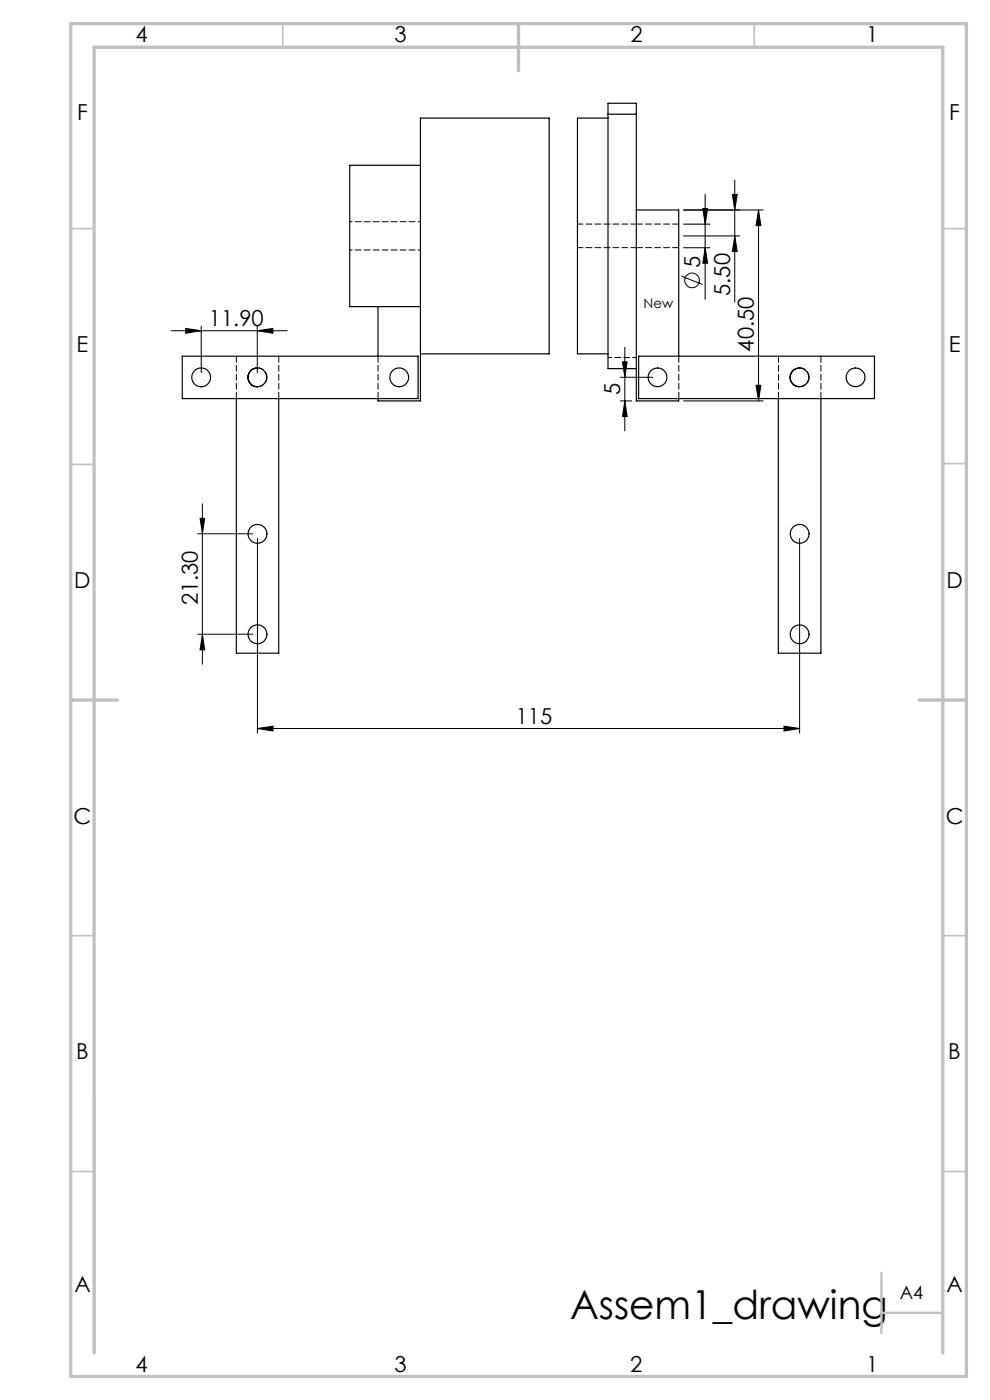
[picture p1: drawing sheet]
<svg xmlns="http://www.w3.org/2000/svg" width="210mm" height="297mm" viewBox="0 0 210 297" stroke-linecap="round" stroke-linejoin="round" font-family="sans-serif">
<g fill="none" stroke="#000" stroke-width=".21">
<path d="M155.9 38.2v25.9M144.6 58.6l4.4 1.8M145 44.6h16.9M145 47.6h5.6M145 52.6h5.6M145 50.1h11.9M149.1 44.2h1l-.5 3.4zM149.6 41.2v22.3M149.6 52.6l.5 3.2h-1zM155.4 41.2h1l-.5 3.4zM155.9 50.1l.5 3.3h-1zM160.9 44.6v40.5"/>
<path d="M160.9 44.6l.5 3.3h-1zM36.3 70.2h24.6M39.4 69.7l3.3 .5-3.3 .5zM42.7 69.2v9.9M54.6 70.2l3.3-.5v1zM54.6 69.2v9.9M132 76.8h1l-.5 3.2zM132.5 73.7v17.7M131.6 85.1h2.4M131.6 80h6.9M132.5 85.1l.5 3.3h-1zM145 85.1h16.9"/>
<path d="M160.4 81.7h1l-.5 3.4zM41.9 113.2h11.7M42.4 110h1l-.5 3.2zM42.9 106.9v34M54.6 114.3v41.2M169.6 114.3v41.2M41.9 134.5h11.7M42.9 134.5l.5 3.4h-1zM54.6 154.5l3.3-.4v1zM54.6 154.5h115M166.3 154.1l3.3 .4-3.3 .6z"/>
<circle cx="146.8" cy="59.5" r="1.56"/>
</g>
<path d="M60 5v5M160 5v5M15 48.5h5M200 48.5h5M15 98.5h5M200 98.4h5M15 198.5h5M200 198.5h5M15 248.5h5M200 248.5h5" fill="none" stroke="#c0c0c0" stroke-width=".35"/>
<path d="M20 231.8v55.2M187 270v12.8M187 278.5h13" fill="none" stroke="#c0c0c0" stroke-width=".5"/>
<path d="M15 5h190v287h-190zM110 5v10M15 148.5h10M195 148.5h10M20 287v-277h180v277" fill="none" stroke="#c0c0c0" stroke-width=".7"/>
<g fill="#000">
<path d="M160.9 44.6l.5 3.3h-1zM160.4 81.7h1l-.5 3.4zM132 76.8h1l-.5 3.2zM132.5 85.1l.5 3.3h-1zM149.1 44.2h1l-.5 3.4zM149.6 52.6l.5 3.2h-1z"/>
<path d="M39.4 69.7l3.3 .5-3.3 .5zM54.6 70.2l3.3-.5v1zM54.6 154.5l3.3-.4v1zM166.3 154.1l3.3 .4-3.3 .6z"/>
<path d="M42.9 134.5l.5 3.4h-1zM42.4 110h1l-.5 3.2zM155.9 50.1l.5 3.3h-1zM155.4 41.2h1l-.5 3.4z"/>
</g>
<g fill="none" stroke="#000" stroke-width=".25">
<path d="M89.2 35.1h-15v29.9h15M129 25h-6.5v50.1h6.5M129 24.2h6M135 44.6h9v31M38.7 75.6h50v9h-50zM54.6 78.1a1.99 1.99 0 0 0-2 2 1.99 1.99 0 0 0 2 2M80.2 65v10.6M89.2 75.1h27.3v-50.1h-27.3v60.1h-9v-.5M135 78.2h-6v-56.3h6v63.2h9v-.5M135.5 75.6h50v9h-50zM169.6 78.1a1.99 1.99 0 0 0-2 2 1.99 1.99 0 0 0 2 2M50.1 84.6v54h9v-54"/>
<path d="M165.1 84.6v54h9v-54"/>
<circle cx="42.7" cy="80.1" r="2"/>
<circle cx="54.6" cy="80.1" r="1.99"/>
<circle cx="84.7" cy="80.1" r="2"/>
<circle cx="139.5" cy="80.1" r="2"/>
<circle cx="169.6" cy="80.1" r="2"/>
<circle cx="181.5" cy="80.1" r="2"/>
<circle cx="54.6" cy="113.3" r="2.01"/>
<circle cx="169.6" cy="113.3" r="2.01"/>
<circle cx="54.6" cy="134.6" r="2.01"/>
<circle cx="169.6" cy="134.6" r="2.01"/>
</g>
<path d="M135 52.5h9M144 47.5h-9M50.1 75.5v9M59.1 75.5v9M80.2 75.5v9M144 75.5v9M165.1 75.5v9M174.1 75.5v9" fill="none" stroke="#000" stroke-width=".21" stroke-dasharray="1.3 .6" stroke-dashoffset="-.1"/>
<path d="M135 75.8h-6" fill="none" stroke="#000" stroke-width=".21" stroke-dasharray="1.3 .6" stroke-dashoffset=".5"/>
<path d="M54.6 82a2 2 0 0 0 2-2M56.6 80a2 2 0 0 0-2-2M169.6 82a2 2 0 0 0 2-2M171.6 80a2 2 0 0 0-2-2" fill="none" stroke="#000" stroke-width=".21" stroke-dasharray="1.3 .6"/>
<path d="M122.5 52.5h12.5M135 47.5h-12.5" fill="none" stroke="#000" stroke-width=".21" stroke-dasharray="1.3 .6" stroke-dashoffset=".1"/>
<path d="M74.2 53h15M89.2 47h-15" fill="none" stroke="#000" stroke-width=".21" stroke-dasharray="1.3 .6" stroke-dashoffset=".8"/>
<text font-size="8.5" x="120.9" y="279.7">Assem1_drawing</text>
<g font-size="4.7">
<text x="28.7" y="9">4</text>
<text x="83.7" y="9">3</text>
<text x="133.7" y="9">2</text>
<text x="183.7" y="9">1</text>
<text x="16.4" y="25.5">F</text>
<text x="201.4" y="25.5">F</text>
<text x="148.5" y="56.9" transform="rotate(-90 148.5 56.9)">5</text>
<text x="154.9" y="62.8" transform="rotate(-90 154.9 62.8)">5.50</text>
<text x="44.3" y="69.1">11.90</text>
<text x="16.2" y="74.7">E</text>
<text x="159.9" y="74.6" transform="rotate(-90 159.9 74.6)">40.50</text>
<text x="201.2" y="74.8">E</text>
<text x="131.5" y="83.8" transform="rotate(-90 131.5 83.8)">5</text>
<text x="15.8" y="124.7">D</text>
<text x="200.8" y="124.7">D</text>
<text x="41.9" y="128.4" transform="rotate(-90 41.9 128.4)">21.30</text>
<text x="109.4" y="153.5">115</text>
<text x="15.6" y="174.7">C</text>
<text x="200.6" y="174.7">C</text>
<text x="16.2" y="224.7">B</text>
<text x="201.2" y="224.7">B</text>
<text x="15.8" y="274">A</text>
<text x="200.8" y="274">A</text>
<text x="28.7" y="291">4</text>
<text x="83.7" y="291">3</text>
<text x="133.7" y="291">2</text>
<text x="183.7" y="291">1</text>
</g>
<text font-size="3.9" x="190.9" y="275.5">A4</text>
<text font-size="2.8" x="136.5" y="65.3">New</text>
</svg>
